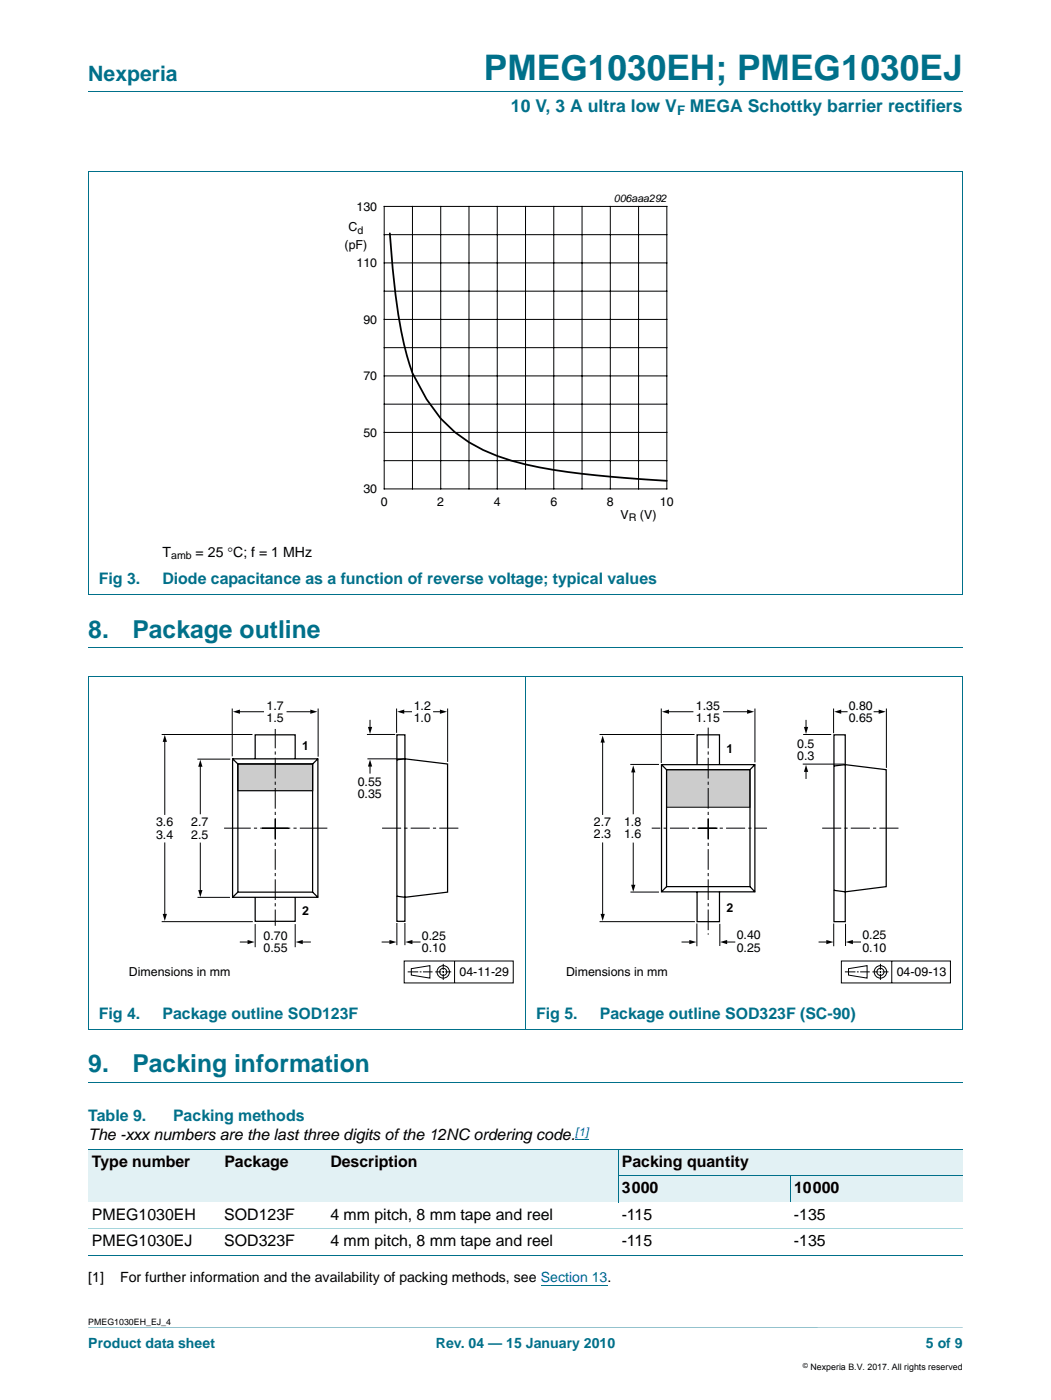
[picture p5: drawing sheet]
<svg xmlns="http://www.w3.org/2000/svg" width="210mm" height="280mm" viewBox="0 0 210 280" stroke-linecap="round" stroke-linejoin="round" font-family="sans-serif">
<path d="M17.6 265.2l174.7 .1z" fill="#00708a"/>
<path d="M17.6 18.3h174.7M17.6 34.2h174.7M17.6 34.2v84.6M192.3 34.2v84.6M17.6 118.9h174.7M17.6 135.1h174.7M17.6 129.5h174.7M17.6 135.1v70.5M104.9 135v70.7M192.3 135.1v70.5M17.6 205.7h174.7M17.6 216.2h174.7" fill="none" stroke="#00708a" stroke-width=".2"/>
<path d="M108 256.9h13.3" fill="none" stroke="#00f" stroke-width=".2"/>
<path d="M64 38.4h81.9v66.4h-81.9z" fill="none" stroke="#fff" stroke-width=".2"/>
<g fill="none" stroke="#000" stroke-width=".2">
<path d="M76.7 41.2h56.5v56.5h-56.5zM76.7 46.9h56.5M76.7 58.2h56.5M76.7 52.5h56.5M82.4 41.2v56.5M88 41.2v56.5M93.7 41.2v56.5M99.3 41.2v56.5M105 41.2v56.5M110.6 41.2v56.5M116.2 41.2v56.5M121.9 41.2v56.5"/>
<path d="M127.5 41.2v56.5M76.7 69.5h56.5M76.7 63.8h56.5M76.7 75.1h56.5M76.7 80.8h56.5M76.7 92.1h56.5M76.7 86.4h56.5"/>
</g>
<path d="M77.9 46.6a145 145 0 0 0 2.8 22.2 30.1 30.1 0 0 0 13 19.6 46.1 46.1 0 0 0 16.9 5.5 247.4 247.4 0 0 0 22.6 2.2" fill="none" stroke="#000" stroke-width=".35"/>
<path d="M47.5 152.7h14.9v5.3h-14.9z" fill="#ccc" stroke="#000" stroke-width=".2"/>
<path d="M19.8 139.4h83.1v57.4h-83.1z" fill="none" stroke="#fff" stroke-width=".2"/>
<g fill="none" stroke="#000" stroke-width=".2">
<path d="M32.3 146.8h18.1M32.9 148v14.8M39.4 151.7h6.6M40 152.9v9.8M46.4 141.6v9.5M47.6 142.2h5.1M57.2 142.2h5.1M63.5 141.6v9.6M73.9 143.8v1.7M73.9 152.9v1.7M79.2 141.6v4.8M80.5 142.2h1.8"/>
<path d="M86.5 142.2h1.6M89.4 141.6v10.6M32.9 168.3v14.6M39.4 179.3h6.5M40 168.4v9.7M32.3 184.2h18.2M47.9 188.2h1.8M60.2 188.2h1.9M76.2 188.2h1.9M80.7 192h21.8v4.4h-21.8zM81.4 194.2h2.1M82.1 188.2h1.9"/>
<path d="M82.1 193.6l3.8-.6v2.4l-3.8-.6zM83.8 194.2h.4M84.5 194.2h1.9M86.9 194.2h1.2M88.3 194.2h.4M88.5 192.6v1.2M88.5 194v.4M88.5 194.6v1.2M88.9 194.2h1.2M90.8 192v4.4"/>
<circle cx="88.5" cy="194.2" r=".71"/>
<circle cx="88.5" cy="194.2" r="1.24"/>
</g>
<g fill="#000">
<path d="M32.9 146.8l.4 1.4h-.8zM40 151.8l.4 1.4h-.8zM46.5 142.2l1.4-.4v.8zM62 141.8l1.4 .4-1.4 .4zM73.5 145.3h.8l-.4 1.4zM73.9 151.8l.4 1.4h-.8zM79.3 142.2l1.4-.4v.8zM87.9 141.8l1.4 .4-1.4 .4zM39.6 177.9h.8l-.4 1.4zM32.5 182.6h.8l-.4 1.4zM49.4 187.8l1.5 .4-1.5 .5zM59.1 188.2l1.4-.4v.9z"/>
<path d="M77.8 187.8l1.4 .4-1.4 .5zM81 188.2l1.4-.4v.9z"/>
</g>
<path d="M76.3 165.5h15.6" fill="none" stroke="#000" stroke-width=".2" stroke-dasharray="3.8 .6 .6 .6" stroke-linecap="butt"/>
<path d="M47.5 152.7h14.9v5.3h-14.9z" fill="#ccc" stroke="#000" stroke-width=".2"/>
<path d="M46.5 151.6l1 1.1M46.5 151.6h17v27.7h-17zM47.5 152.7h14.9v25.6h-14.9zM51 151.6v-4.8h8v4.8M63.5 151.6l-1.1 1.1M79.3 146.8h1.6v37.3h-1.6zM79.3 151.8l1.6-.2 8.5 1.1v25.6l-8.5 1-1.6-.2M47.5 178.3l-1 1M51 179.3v4.8h8v-4.8M62.4 178.3l1.1 1" fill="none" stroke="#000" stroke-width=".25"/>
<g fill="none" stroke="#000" stroke-width=".2">
<path d="M73.3 146.8h5.6M73.4 151.6h7.5M120.4 148.1v14.7M126.5 154.1v8.6M161 143.8v1.7M161 154v1.7M167.7 142.2h1.6M174.5 142.2h1.3M120.4 168.3v14.6M126.5 168.4v8.7M51 184.7v4.6M59 184.7v4.6"/>
<path d="M79.3 184.4v4.5M80.9 184.4v4.5M163.5 188.2h1.8M168 192h21.8v4.4h-21.8zM168.7 194.2h2.1M169.5 193.6l3.7-.6v2.4l-3.7-.6zM170.1 188.2h1.9M171.1 194.2h.4M171.8 194.2h1.9M174.2 194.2h1.2M175.7 194.2h.3M175.8 192.6v1.2"/>
<path d="M175.8 194v.4M175.8 194.6v1.2M176.2 194.2h1.2M178.1 192v4.4"/>
<circle cx="175.8" cy="194.2" r=".71"/>
<circle cx="175.8" cy="194.2" r="1.24"/>
</g>
<path d="M52.3 165.5h13.1M57.6 165.5h-12.8" fill="none" stroke="#000" stroke-width=".2" stroke-dasharray="5.6 .6 .6 .6" stroke-linecap="butt"/>
<path d="M55 167.6v-21.9M55 163.6v21.4" fill="none" stroke="#000" stroke-width=".2" stroke-dasharray="4.1 .6 .6 .6" stroke-linecap="butt"/>
<path d="M107.1 139.4h83.1v57.4h-83.1z" fill="none" stroke="#fff" stroke-width=".2"/>
<path d="M120.4 147l.4 1.4h-.9zM126.5 152.9l.4 1.4h-.8zM160.6 145.3h.8l-.4 1.4zM161 152.8l.4 1.4h-.8zM166.6 142.2l1.4-.4v.8zM175.5 141.8l1.4 .4-1.4 .4zM126.1 176.8h.8l-.4 1.4zM119.9 182.6h.9l-.4 1.4zM165 187.8l1.4 .4-1.4 .5zM168.9 188.2l1.4-.4v.9z" fill="#000"/>
<path d="M133.1 153.8h16.7v7.5h-16.7z" fill="#ccc" stroke="#000" stroke-width=".2"/>
<path d="M139.3 165.5h13.9M143.3 165.5h-13.1M164.2 165.5h15.6" fill="none" stroke="#000" stroke-width=".2" stroke-dasharray="3.8 .6 .6 .6" stroke-linecap="butt"/>
<g fill="none" stroke="#000" stroke-width=".2">
<path d="M119.7 146.8h19M125.9 152.8h5.7M132.1 141.6v10.9M133.3 142.2h5.2M144.4 142.2h5.1M150.8 141.6v10.7M160.3 152.7h8.4M160.4 146.8h5.6M166.5 141.6v4.9M177 141.6v11.8M125.9 178.3h5.7M119.7 184.2h19.1"/>
<path d="M136.1 188.2h1.8M139.2 184.5v4.6M143.8 184.6v4.4M144.9 188.2h1.9M166.5 184.5v4.6M168.9 184.6v4.4"/>
</g>
<path d="M132.1 152.8h18.7v25.4h-18.7zM132.1 152.8l1 1M133.1 153.8h16.7v23.4h-16.7zM139.2 152.8v-6h4.5v6M150.8 152.8l-1 1M166.6 146.8h2.2v37.4h-2.2zM166.6 153.1l2.2-.3 8.2 1v23.4l-8.2 1-2.2-.3M133.1 177.2l-1 1M139.2 178.2v6h4.5v-6M149.8 177.2l1 1" fill="none" stroke="#000" stroke-width=".25"/>
<path d="M132.2 142.2l1.4-.4v.8zM149.2 141.8l1.4 .4-1.4 .4zM137.7 187.8l1.4 .4-1.4 .5zM143.8 188.2l1.4-.4v.9z" fill="#000"/>
<path d="M141.4 167.6v-22.3M141.4 163.6v23.2" fill="none" stroke="#000" stroke-width=".2" stroke-dasharray="4.1 .6 .6 .6" stroke-linecap="butt"/>
<path d="M114.9 227.6h2.6" fill="none" stroke="#00f" stroke-width=".2"/>
<g fill="#e2f1f4">
<path d="M17.6 229.6h26.5v10.6h-26.5z"/>
<path d="M44.1 229.6h21.2v10.6h-21.2z"/>
<path d="M65.3 229.6h52.9v10.6h-52.9z"/>
<path d="M118.2 229.6h5.3v10.6h-5.3z"/>
<path d="M123.5 229.6h68.8v5.3h-68.8z"/>
<path d="M123.5 234.9h34.4v5.3h-34.4z"/>
<path d="M157.9 234.9h34.4v5.3h-34.4z"/>
</g>
<path d="M17.6 229.6h174.7M123.4 234.9h68.9M123.5 229.6v10.6M157.9 234.9v5.3M17.6 250.8h174.7" fill="none" stroke="#00708a" stroke-width=".2"/>
<path d="M17.6 245.5h174.7" fill="none" stroke="#a5d5dc" stroke-width=".2"/>
<text font-size="7" fill="#00708a" x="96.6" y="16">PMEG1030EH; PMEG1030EJ</text>
<g font-size="4.9" fill="#00708a">
<text x="17.6" y="127.4">8.</text>
<text x="26.5" y="127.4">Package outline</text>
<text x="17.6" y="214.2">9.</text>
<text x="26.5" y="214.2">Packing information</text>
</g>
<text font-size="4.2" fill="#00708a" x="17.6" y="16.2">Nexperia</text>
<g font-size="3.5" fill="#00708a">
<text x="102" y="22.4">10 V, 3 A ultra low V</text>
<text x="137.8" y="22.4">MEGA Schottky barrier rectifiers</text>
</g>
<g font-size="3.2" fill="#00708a">
<text x="19.7" y="116.8">Fig 3.</text>
<text x="32.5" y="116.8">Diode capacitance as a function of reverse voltage; typical values</text>
<text x="19.7" y="203.5">Fig 4.</text>
<text x="32.5" y="203.5">Package outline SOD123F</text>
<text x="107.1" y="203.5">Fig 5.</text>
<text x="119.8" y="203.5">Package outline SOD323F (SC-90)</text>
<text x="17.6" y="224">Table 9.</text>
<text x="34.6" y="224">Packing methods</text>
</g>
<g font-size="3.2">
<text x="17.6" y="227.9">The -xxx numbers are the last three digits of the 12NC ordering code.</text>
<text x="18.4" y="233.2">Type number</text>
<text x="44.8" y="233.2">Package</text>
<text x="66" y="233.2">Description</text>
<text x="124.2" y="233.2">Packing quantity</text>
<text x="124.2" y="238.5">3000</text>
<text x="158.6" y="238.5">10000</text>
<text x="18.4" y="243.8">PMEG1030EH</text>
<text x="44.8" y="243.8">SOD123F</text>
<text x="66" y="243.8">4 mm pitch, 8 mm tape and reel</text>
<text x="124.2" y="243.8">-115</text>
<text x="158.6" y="243.8">-135</text>
<text x="18.4" y="249">PMEG1030EJ</text>
<text x="44.8" y="249">SOD323F</text>
<text x="66" y="249">4 mm pitch, 8 mm tape and reel</text>
<text x="124.2" y="249">-115</text>
<text x="158.6" y="249">-135</text>
</g>
<g font-size="2.8">
<text x="32.4" y="111.2">T</text>
<text x="39.1" y="111.2">= 25 °C; f = 1 MHz</text>
<text x="17.6" y="256.2">[1]</text>
<text x="24" y="256.2">For further information and the availability of packing methods, see Section 13.</text>
</g>
<g font-size="2.8" fill="#00708a">
<text x="17.6" y="269.3">Product data sheet</text>
<text x="87" y="269.3">Rev. 04 — 15 January 2010</text>
<text x="184.9" y="269.3">5 of 9</text>
</g>
<text font-size="2.6" fill="#00708a" x="135.2" y="23.1">F</text>
<g font-size="2.5">
<text x="69.6" y="46.2">C</text>
<text x="71.2" y="42.1">130</text>
<text x="68.8" y="49.7">(pF)</text>
<text x="71.2" y="53.4">110</text>
<text x="72.6" y="64.7">90</text>
<text x="72.6" y="76">70</text>
<text x="72.6" y="87.3">50</text>
<text x="72.6" y="98.5">30</text>
<text x="76" y="101.1">0</text>
<text x="87.3" y="101.1">2</text>
<text x="98.6" y="101.1">4</text>
<text x="109.9" y="101.1">6</text>
<text x="121.2" y="101.1">8</text>
<text x="131.8" y="101.1">10</text>
<text x="124" y="103.6">V</text>
<text x="127.8" y="103.6">(V)</text>
<text x="53.2" y="141.8">1.7</text>
<text x="82.6" y="141.8">1.2</text>
<text x="139" y="141.8">1.35</text>
<text x="169.5" y="141.8">0.80</text>
<text x="53.2" y="144.3">1.5</text>
<text x="60.4" y="149.8">1</text>
<text x="82.6" y="144.3">1.0</text>
<text x="139" y="144.3">1.15</text>
<text x="159.2" y="149.4">0.5</text>
<text x="169.5" y="144.3">0.65</text>
<text x="145.1" y="150.5">1</text>
<text x="159.2" y="151.8">0.3</text>
<text x="71.5" y="157">0.55</text>
<text x="71.5" y="159.5">0.35</text>
<text x="31.2" y="165.1">3.6</text>
<text x="31.2" y="167.6">3.4</text>
<text x="38.2" y="165.1">2.7</text>
<text x="38.2" y="167.6">2.5</text>
<text x="118.6" y="165.1">2.7</text>
<text x="118.6" y="167.5">2.3</text>
<text x="124.6" y="165.1">1.8</text>
<text x="124.6" y="167.5">1.6</text>
<text x="60.4" y="182.8">2</text>
<text x="145.1" y="182.3">2</text>
<text x="52.7" y="187.8">0.70</text>
<text x="52.7" y="190.2">0.55</text>
<text x="84.3" y="187.8">0.25</text>
<text x="84.3" y="190.2">0.10</text>
<text x="147.1" y="187.7">0.40</text>
<text x="147.1" y="190.2">0.25</text>
<text x="172.2" y="187.7">0.25</text>
<text x="172.2" y="190.2">0.10</text>
<text x="25.7" y="195.1">Dimensions in mm</text>
<text x="91.8" y="195.1">04-11-29</text>
<text x="113.1" y="195.1">Dimensions in mm</text>
<text x="179.1" y="195.1">04-09-13</text>
</g>
<text font-size="2.4" fill="#00f" x="114.9" y="226.9">[1]</text>
<g font-size="2.1">
<text x="122.6" y="40.4">006aaa292</text>
<text x="71.4" y="46.7">d</text>
<text x="125.6" y="104.1">R</text>
<text x="34.2" y="111.7">amb</text>
</g>
<g font-size="1.8">
<text x="17.6" y="264.7">PMEG1030EH_EJ_4</text>
<text x="161.9" y="273.8">Nexperia B.V. 2017. All rights reserved</text>
</g>
<text font-size="1.4" x="160.4" y="273.4">©</text>
</svg>
